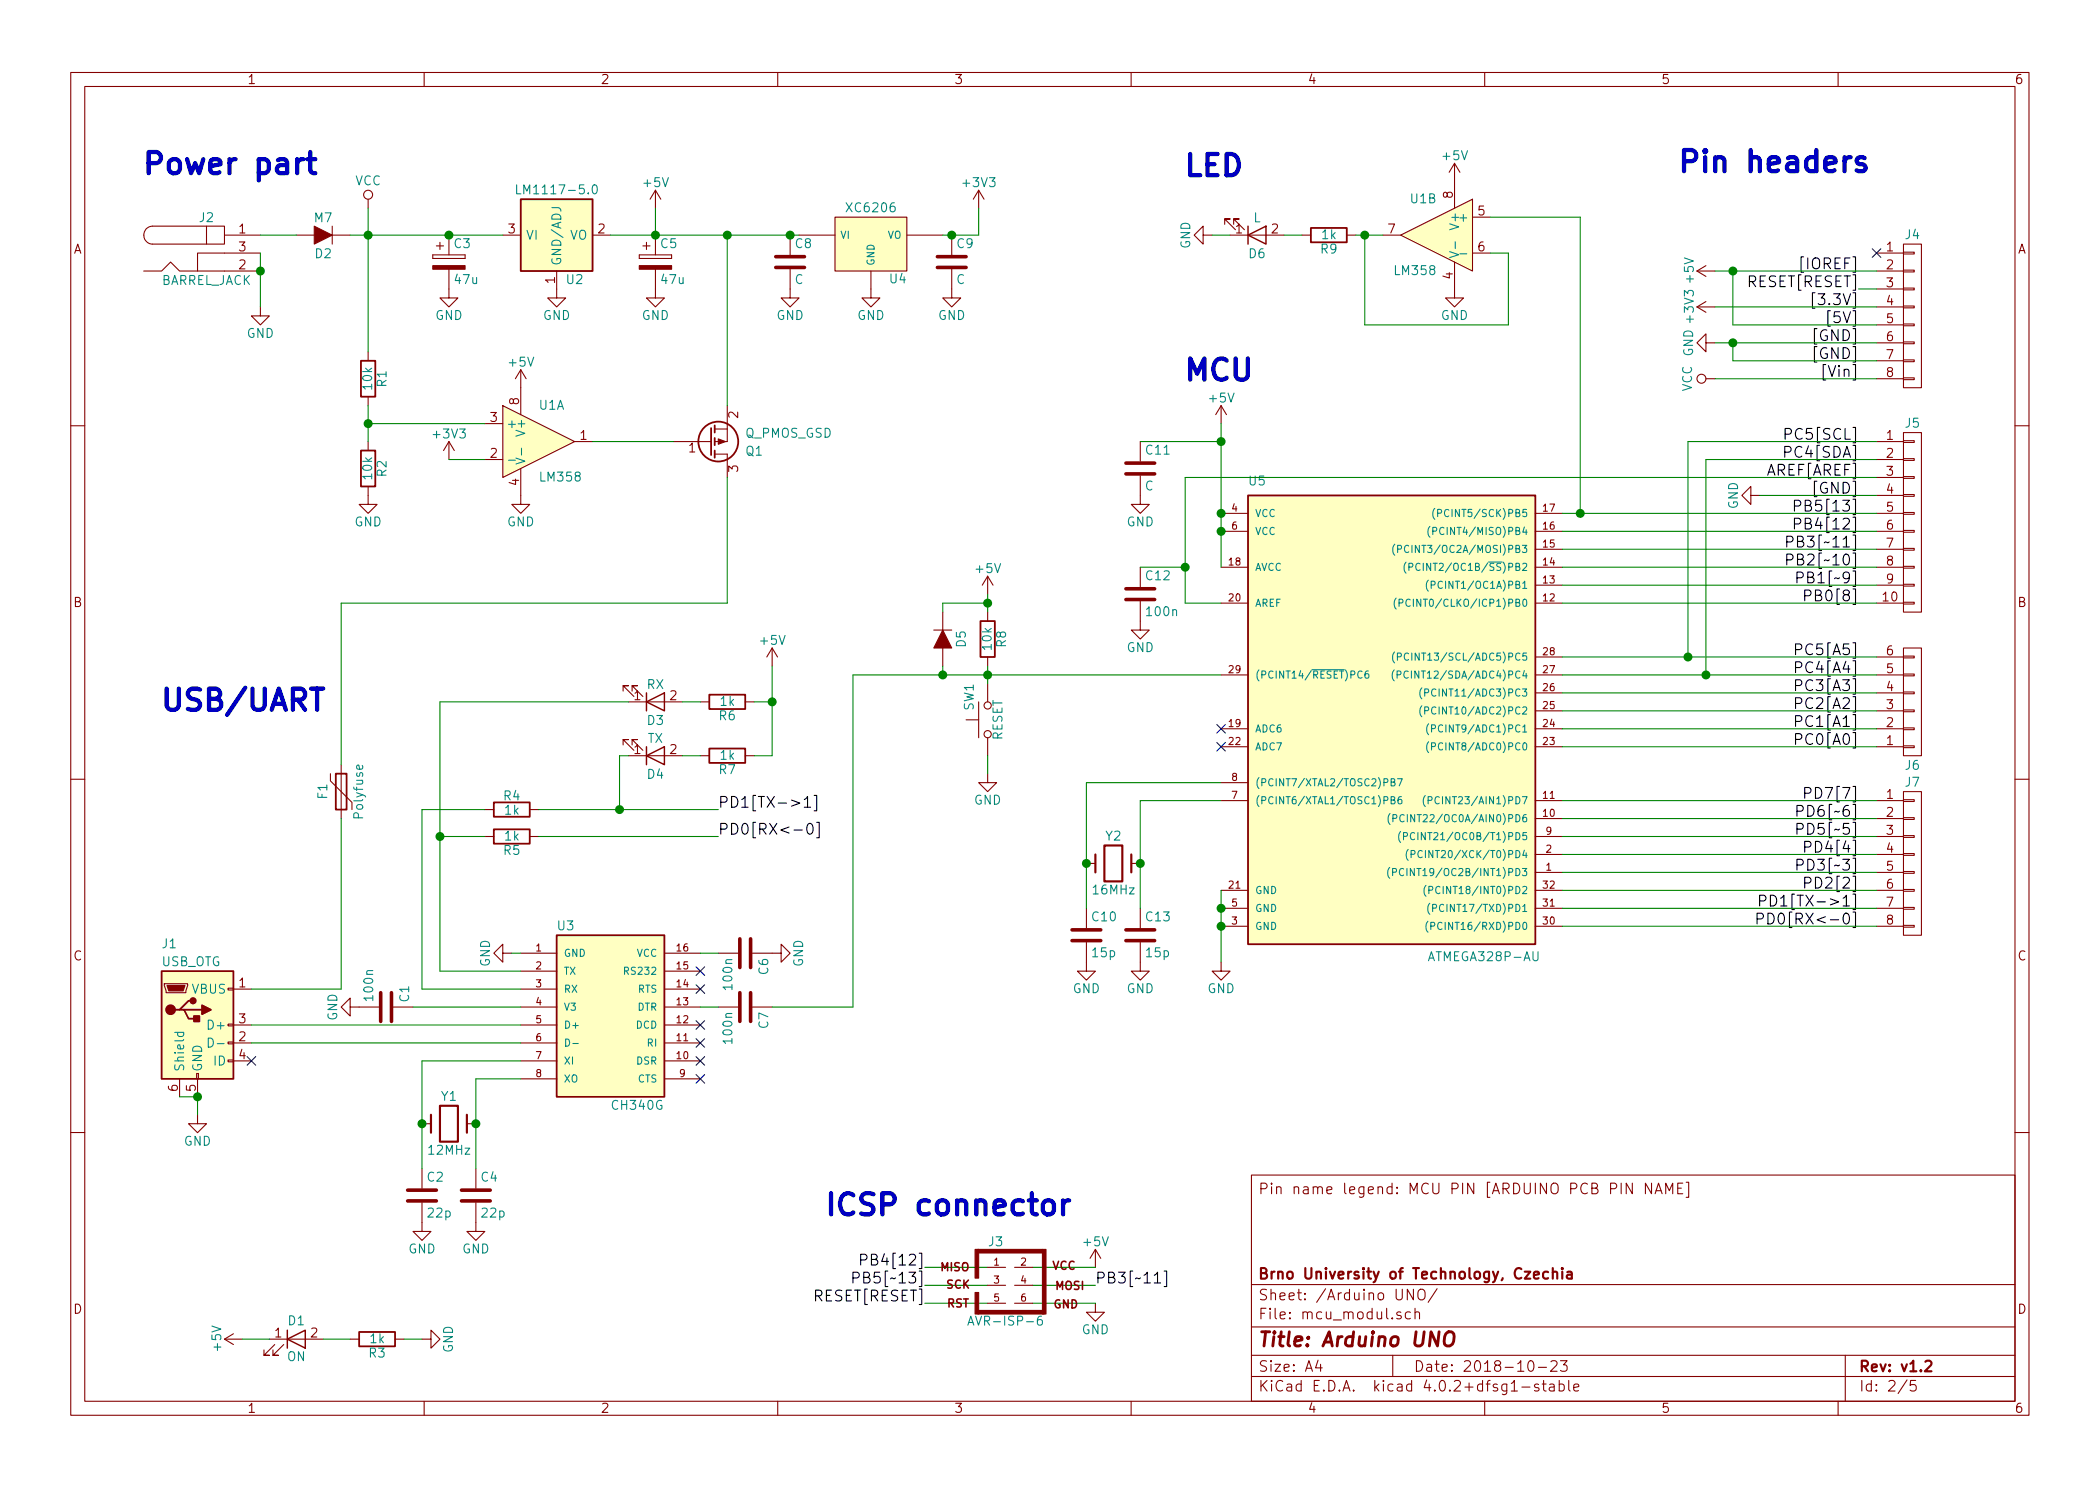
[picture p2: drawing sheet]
EESchema Schematic File Version 2
LIBS:arduino_shield-rescue
LIBS:power
LIBS:device
LIBS:transistors
LIBS:conn
LIBS:linear
LIBS:regul
LIBS:74xx
LIBS:cmos4000
LIBS:adc-dac
LIBS:memory
LIBS:xilinx
LIBS:microcontrollers
LIBS:dsp
LIBS:microchip
LIBS:analog_switches
LIBS:motorola
LIBS:texas
LIBS:intel
LIBS:audio
LIBS:interface
LIBS:digital-audio
LIBS:philips
LIBS:display
LIBS:cypress
LIBS:siliconi
LIBS:opto
LIBS:atmel
LIBS:contrib
LIBS:valves
LIBS:switches
LIBS:arduino_shield-cache
EELAYER 25 0
EELAYER END
$Descr A4 11693 8268
encoding utf-8
Sheet 2 5
Title "Arduino UNO"
Date "2018-10-23"
Rev "v1.2"
Comp "Brno University of Technology, Czechia"
Comment1 ""
Comment2 ""
Comment3 ""
Comment4 "Pin name legend: MCU PIN [ARDUINO PCB PIN NAME]"
$EndDescr
$Comp
L ATMEGA328P-AU-RESCUE-arduino_shield U5
U 1 1
P 7700 3950
AR Path="/5A60A3DC" Ref="U5"  Part="1" 
AR Path="/5A60A3D1/5A60A3DC" Ref="U5"  Part="1" 
F 0 "U5" H 6950 5200 50  0000 L BNN
F 1 "ATMEGA328P-AU" H 7950 2550 50  0000 L BNN
F 2 "TQFP32" H 7700 3950 50  0001 C CIN
F 3 "" H 7700 3950 50  0001 C CNN
	1    7700 3950
	1    0    0    -1  
$EndComp
$Comp
L CH340G U3
U 1 1
P 3400 5650
F 0 "U3" H 3100 6150 50  0000 L CNN
F 1 "CH340G" H 3400 5150 50  0000 L CNN
F 2 "SOP-16" H 3400 5650 50  0001 L CNN
F 3 "" H 3400 5650 60  0001 C CNN
	1    3400 5650
	1    0    0    -1  
$EndComp
$Comp
L USB_OTG-RESCUE-arduino_shield J1
U 1 1
P 1100 5700
AR Path="/5A60B044" Ref="J1"  Part="1" 
AR Path="/5A60A3D1/5A60B044" Ref="J1"  Part="1" 
F 0 "J1" H 900 6150 50  0000 L CNN
F 1 "USB_OTG" H 900 6050 50  0000 L CNN
F 2 "" H 1250 5650 50  0001 C CNN
F 3 "" H 1250 5650 50  0001 C CNN
	1    1100 5700
	1    0    0    -1  
$EndComp
$Comp
L Polyfuse F1
U 1 1
P 1900 4400
F 0 "F1" V 1800 4400 50  0000 C CNN
F 1 "Polyfuse" V 2000 4400 50  0000 C CNN
F 2 "" H 1950 4200 50  0001 L CNN
F 3 "" H 1900 4400 50  0001 C CNN
	1    1900 4400
	1    0    0    -1  
$EndComp
$Comp
L Crystal Y1
U 1 1
P 2500 6250
F 0 "Y1" H 2500 6400 50  0000 C CNN
F 1 "12MHz" H 2500 6100 50  0000 C CNN
F 2 "" H 2500 6250 50  0001 C CNN
F 3 "" H 2500 6250 50  0001 C CNN
	1    2500 6250
	1    0    0    -1  
$EndComp
$Comp
L Crystal Y2
U 1 1
P 6200 4800
F 0 "Y2" H 6200 4950 50  0000 C CNN
F 1 "16MHz" H 6200 4650 50  0000 C CNN
F 2 "" H 6200 4800 50  0001 C CNN
F 3 "" H 6200 4800 50  0001 C CNN
	1    6200 4800
	1    0    0    -1  
$EndComp
$Comp
L C C2
U 1 1
P 2350 6650
F 0 "C2" H 2375 6750 50  0000 L CNN
F 1 "22p" H 2375 6550 50  0000 L CNN
F 2 "" H 2388 6500 50  0001 C CNN
F 3 "" H 2350 6650 50  0001 C CNN
	1    2350 6650
	1    0    0    -1  
$EndComp
$Comp
L C C4
U 1 1
P 2650 6650
F 0 "C4" H 2675 6750 50  0000 L CNN
F 1 "22p" H 2675 6550 50  0000 L CNN
F 2 "" H 2688 6500 50  0001 C CNN
F 3 "" H 2650 6650 50  0001 C CNN
	1    2650 6650
	1    0    0    -1  
$EndComp
$Comp
L C C6
U 1 1
P 4150 5300
F 0 "C6" H 4175 5400 50  0000 L CNN
F 1 "100n" H 4175 5200 50  0000 L CNN
F 2 "" H 4188 5150 50  0001 C CNN
F 3 "" H 4150 5300 50  0001 C CNN
	1    4150 5300
	0    1    1    0   
$EndComp
$Comp
L C C12
U 1 1
P 6350 3300
F 0 "C12" H 6375 3400 50  0000 L CNN
F 1 "100n" H 6375 3200 50  0000 L CNN
F 2 "" H 6388 3150 50  0001 C CNN
F 3 "" H 6350 3300 50  0001 C CNN
	1    6350 3300
	1    0    0    -1  
$EndComp
$Comp
L BARREL_JACK J2
U 1 1
P 1150 1400
F 0 "J2" H 1150 1595 50  0000 C CNN
F 1 "BARREL_JACK" H 1150 1245 50  0000 C CNN
F 2 "" H 1150 1400 50  0001 C CNN
F 3 "" H 1150 1400 50  0001 C CNN
	1    1150 1400
	1    0    0    -1  
$EndComp
$Comp
L D D2
U 1 1
P 1800 1300
F 0 "D2" H 1800 1400 50  0000 C CNN
F 1 "M7" H 1800 1200 50  0000 C CNN
F 2 "" H 1800 1300 50  0001 C CNN
F 3 "" H 1800 1300 50  0001 C CNN
	1    1800 1300
	-1   0    0    1   
$EndComp
$Comp
L R R1
U 1 1
P 2050 2100
F 0 "R1" V 2130 2100 50  0000 C CNN
F 1 "10k" V 2050 2100 50  0000 C CNN
F 2 "" V 1980 2100 50  0001 C CNN
F 3 "" V 2130 2100 50  0001 C CNN
	1    2050 2100
	1    0    0    -1  
$EndComp
$Comp
L R R2
U 1 1
P 2050 2600
F 0 "R2" V 2130 2600 50  0000 C CNN
F 1 "10k" V 2050 2600 50  0000 C CNN
F 2 "" V 1980 2600 50  0001 C CNN
F 3 "" V 2130 2600 50  0001 C CNN
	1    2050 2600
	1    0    0    -1  
$EndComp
$Comp
L CP C3
U 1 1
P 2500 1450
F 0 "C3" H 2525 1550 50  0000 L CNN
F 1 "47u" H 2525 1350 50  0000 L CNN
F 2 "" H 2538 1300 50  0001 C CNN
F 3 "" H 2500 1450 50  0001 C CNN
	1    2500 1450
	1    0    0    -1  
$EndComp
$Comp
L CP C5
U 1 1
P 3650 1450
F 0 "C5" H 3675 1550 50  0000 L CNN
F 1 "47u" H 3675 1350 50  0000 L CNN
F 2 "" H 3688 1300 50  0001 C CNN
F 3 "" H 3650 1450 50  0001 C CNN
	1    3650 1450
	1    0    0    -1  
$EndComp
$Comp
L LM1117-5.0-RESCUE-arduino_shield U2
U 1 1
P 3100 1300
F 0 "U2" H 3200 1050 50  0000 C CNN
F 1 "LM1117-5.0" H 3100 1550 50  0000 C CNN
F 2 "" H 3100 1300 50  0001 C CNN
F 3 "" H 3100 1300 50  0001 C CNN
	1    3100 1300
	1    0    0    -1  
$EndComp
$Comp
L Q_PMOS_GSD Q1
U 1 1
P 3950 2450
F 0 "Q1" H 4150 2500 50  0000 L CNN
F 1 "Q_PMOS_GSD" H 4150 2400 50  0000 L CNN
F 2 "" H 4150 2550 50  0001 C CNN
F 3 "" H 3950 2450 50  0001 C CNN
	1    3950 2450
	1    0    0    1   
$EndComp
$Comp
L LM358 U1
U 1 1
P 3000 2450
F 0 "U1" H 3000 2650 50  0000 L CNN
F 1 "LM358" H 3000 2250 50  0000 L CNN
F 2 "" H 3000 2450 50  0001 C CNN
F 3 "" H 3000 2450 50  0001 C CNN
	1    3000 2450
	1    0    0    -1  
$EndComp
$Comp
L LM358 U1
U 2 1
P 8000 1300
F 0 "U1" H 8000 1500 50  0000 L CNN
F 1 "LM358" H 8000 1100 50  0000 L CNN
F 2 "" H 8000 1300 50  0001 C CNN
F 3 "" H 8000 1300 50  0001 C CNN
	2    8000 1300
	-1   0    0    -1  
$EndComp
$Comp
L +5V #PWR13
U 1 1
P 2900 2150
F 0 "#PWR13" H 2900 2000 50  0001 C CNN
F 1 "+5V" H 2900 2290 50  0000 C CNN
F 2 "" H 2900 2150 50  0001 C CNN
F 3 "" H 2900 2150 50  0001 C CNN
	1    2900 2150
	1    0    0    -1  
$EndComp
$Comp
L GND #PWR3
U 1 1
P 1450 1700
F 0 "#PWR3" H 1450 1450 50  0001 C CNN
F 1 "GND" H 1450 1550 50  0000 C CNN
F 2 "" H 1450 1700 50  0001 C CNN
F 3 "" H 1450 1700 50  0001 C CNN
	1    1450 1700
	1    0    0    -1  
$EndComp
$Comp
L GND #PWR15
U 1 1
P 3100 1600
F 0 "#PWR15" H 3100 1350 50  0001 C CNN
F 1 "GND" H 3100 1450 50  0000 C CNN
F 2 "" H 3100 1600 50  0001 C CNN
F 3 "" H 3100 1600 50  0001 C CNN
	1    3100 1600
	1    0    0    -1  
$EndComp
$Comp
L GND #PWR9
U 1 1
P 2500 1600
F 0 "#PWR9" H 2500 1350 50  0001 C CNN
F 1 "GND" H 2500 1450 50  0000 C CNN
F 2 "" H 2500 1600 50  0001 C CNN
F 3 "" H 2500 1600 50  0001 C CNN
	1    2500 1600
	1    0    0    -1  
$EndComp
$Comp
L GND #PWR17
U 1 1
P 3650 1600
F 0 "#PWR17" H 3650 1350 50  0001 C CNN
F 1 "GND" H 3650 1450 50  0000 C CNN
F 2 "" H 3650 1600 50  0001 C CNN
F 3 "" H 3650 1600 50  0001 C CNN
	1    3650 1600
	1    0    0    -1  
$EndComp
$Comp
L GND #PWR14
U 1 1
P 2900 2750
F 0 "#PWR14" H 2900 2500 50  0001 C CNN
F 1 "GND" H 2900 2600 50  0000 C CNN
F 2 "" H 2900 2750 50  0001 C CNN
F 3 "" H 2900 2750 50  0001 C CNN
	1    2900 2750
	1    0    0    -1  
$EndComp
$Comp
L GND #PWR6
U 1 1
P 2050 2750
F 0 "#PWR6" H 2050 2500 50  0001 C CNN
F 1 "GND" H 2050 2600 50  0000 C CNN
F 2 "" H 2050 2750 50  0001 C CNN
F 3 "" H 2050 2750 50  0001 C CNN
	1    2050 2750
	1    0    0    -1  
$EndComp
$Comp
L XC6206 U4
U 1 1
P 4850 1350
F 0 "U4" H 5000 1154 50  0000 C CNN
F 1 "XC6206" H 4850 1550 50  0000 C CNN
F 2 "" H 4850 1350 50  0001 C CNN
F 3 "" H 4850 1350 50  0001 C CNN
	1    4850 1350
	1    0    0    -1  
$EndComp
$Comp
L GND #PWR21
U 1 1
P 4850 1600
F 0 "#PWR21" H 4850 1350 50  0001 C CNN
F 1 "GND" H 4850 1450 50  0000 C CNN
F 2 "" H 4850 1600 50  0001 C CNN
F 3 "" H 4850 1600 50  0001 C CNN
	1    4850 1600
	1    0    0    -1  
$EndComp
$Comp
L +3V3 #PWR23
U 1 1
P 5450 1150
F 0 "#PWR23" H 5450 1000 50  0001 C CNN
F 1 "+3V3" H 5450 1290 50  0000 C CNN
F 2 "" H 5450 1150 50  0001 C CNN
F 3 "" H 5450 1150 50  0001 C CNN
	1    5450 1150
	1    0    0    -1  
$EndComp
$Comp
L C C8
U 1 1
P 4400 1450
F 0 "C8" H 4425 1550 50  0000 L CNN
F 1 "C" H 4425 1350 50  0000 L CNN
F 2 "" H 4438 1300 50  0001 C CNN
F 3 "" H 4400 1450 50  0001 C CNN
	1    4400 1450
	1    0    0    -1  
$EndComp
$Comp
L C C9
U 1 1
P 5300 1450
F 0 "C9" H 5325 1550 50  0000 L CNN
F 1 "C" H 5325 1350 50  0000 L CNN
F 2 "" H 5338 1300 50  0001 C CNN
F 3 "" H 5300 1450 50  0001 C CNN
	1    5300 1450
	1    0    0    -1  
$EndComp
$Comp
L GND #PWR20
U 1 1
P 4400 1600
F 0 "#PWR20" H 4400 1350 50  0001 C CNN
F 1 "GND" H 4400 1450 50  0000 C CNN
F 2 "" H 4400 1600 50  0001 C CNN
F 3 "" H 4400 1600 50  0001 C CNN
	1    4400 1600
	1    0    0    -1  
$EndComp
$Comp
L GND #PWR22
U 1 1
P 5300 1600
F 0 "#PWR22" H 5300 1350 50  0001 C CNN
F 1 "GND" H 5300 1450 50  0000 C CNN
F 2 "" H 5300 1600 50  0001 C CNN
F 3 "" H 5300 1600 50  0001 C CNN
	1    5300 1600
	1    0    0    -1  
$EndComp
$Comp
L +3V3 #PWR10
U 1 1
P 2500 2550
F 0 "#PWR10" H 2500 2400 50  0001 C CNN
F 1 "+3V3" H 2500 2690 50  0000 C CNN
F 2 "" H 2500 2550 50  0001 C CNN
F 3 "" H 2500 2550 50  0001 C CNN
	1    2500 2550
	1    0    0    -1  
$EndComp
$Comp
L GND #PWR1
U 1 1
P 1100 6200
F 0 "#PWR1" H 1100 5950 50  0001 C CNN
F 1 "GND" H 1100 6050 50  0000 C CNN
F 2 "" H 1100 6200 50  0001 C CNN
F 3 "" H 1100 6200 50  0001 C CNN
	1    1100 6200
	1    0    0    -1  
$EndComp
$Comp
L GND #PWR7
U 1 1
P 2350 6800
F 0 "#PWR7" H 2350 6550 50  0001 C CNN
F 1 "GND" H 2350 6650 50  0000 C CNN
F 2 "" H 2350 6800 50  0001 C CNN
F 3 "" H 2350 6800 50  0001 C CNN
	1    2350 6800
	1    0    0    -1  
$EndComp
$Comp
L GND #PWR11
U 1 1
P 2650 6800
F 0 "#PWR11" H 2650 6550 50  0001 C CNN
F 1 "GND" H 2650 6650 50  0000 C CNN
F 2 "" H 2650 6800 50  0001 C CNN
F 3 "" H 2650 6800 50  0001 C CNN
	1    2650 6800
	1    0    0    -1  
$EndComp
$Comp
L C C1
U 1 1
P 2150 5600
F 0 "C1" H 2175 5700 50  0000 L CNN
F 1 "100n" H 2175 5500 50  0000 L CNN
F 2 "" H 2188 5450 50  0001 C CNN
F 3 "" H 2150 5600 50  0001 C CNN
	1    2150 5600
	0    1    -1   0   
$EndComp
$Comp
L GND #PWR4
U 1 1
P 2000 5600
F 0 "#PWR4" H 2000 5350 50  0001 C CNN
F 1 "GND" H 2000 5450 50  0000 C CNN
F 2 "" H 2000 5600 50  0001 C CNN
F 3 "" H 2000 5600 50  0001 C CNN
	1    2000 5600
	0    1    1    0   
$EndComp
$Comp
L GND #PWR12
U 1 1
P 2850 5300
F 0 "#PWR12" H 2850 5050 50  0001 C CNN
F 1 "GND" H 2850 5150 50  0000 C CNN
F 2 "" H 2850 5300 50  0001 C CNN
F 3 "" H 2850 5300 50  0001 C CNN
	1    2850 5300
	0    1    1    0   
$EndComp
$Comp
L GND #PWR19
U 1 1
P 4300 5300
F 0 "#PWR19" H 4300 5050 50  0001 C CNN
F 1 "GND" H 4300 5150 50  0000 C CNN
F 2 "" H 4300 5300 50  0001 C CNN
F 3 "" H 4300 5300 50  0001 C CNN
	1    4300 5300
	0    -1   -1   0   
$EndComp
NoConn ~ 3900 5400
NoConn ~ 3900 5500
NoConn ~ 3900 5700
NoConn ~ 3900 5800
NoConn ~ 3900 5900
NoConn ~ 3900 6000
Text Label 5150 7250 2    60   ~ 0
RESET[RESET]
Text Label 5150 7150 2    60   ~ 0
PB5[~~13]
Text Label 5150 7050 2    60   ~ 0
PB4[12]
$Comp
L +5V #PWR27
U 1 1
P 6100 7050
F 0 "#PWR27" H 6100 6900 50  0001 C CNN
F 1 "+5V" H 6100 7190 50  0000 C CNN
F 2 "" H 6100 7050 50  0001 C CNN
F 3 "" H 6100 7050 50  0001 C CNN
	1    6100 7050
	1    0    0    -1  
$EndComp
$Comp
L GND #PWR28
U 1 1
P 6100 7250
F 0 "#PWR28" H 6100 7000 50  0001 C CNN
F 1 "GND" H 6100 7100 50  0000 C CNN
F 2 "" H 6100 7250 50  0001 C CNN
F 3 "" H 6100 7250 50  0001 C CNN
	1    6100 7250
	1    0    0    -1  
$EndComp
Text Label 6100 7150 0    60   ~ 0
PB3[~~11]
Text Notes 4600 6950 0    118  ~ 24
ICSP connector\n\n
$Comp
L CONN_01X10 J5
U 1 1
P 10650 2900
F 0 "J5" H 10650 3450 50  0000 C CNN
F 1 "DIGITAL (~~PWM)" V 10750 2900 50  0001 C CNN
F 2 "" H 10650 2900 50  0001 C CNN
F 3 "" H 10650 2900 50  0001 C CNN
	1    10650 2900
	1    0    0    -1  
$EndComp
$Comp
L CONN_01X06 J6
U 1 1
P 10650 3900
F 0 "J6" H 10650 4250 50  0000 C CNN
F 1 "ANALOG IN" V 10750 3900 50  0001 C CNN
F 2 "" H 10650 3900 50  0001 C CNN
F 3 "" H 10650 3900 50  0001 C CNN
	1    10650 3900
	1    0    0    1   
$EndComp
$Comp
L CONN_01X08 J4
U 1 1
P 10650 1750
F 0 "J4" H 10650 2200 50  0000 C CNN
F 1 "POWER" V 10750 1750 50  0001 C CNN
F 2 "" H 10650 1750 50  0001 C CNN
F 3 "" H 10650 1750 50  0001 C CNN
	1    10650 1750
	1    0    0    -1  
$EndComp
$Comp
L CONN_01X08 J7
U 1 1
P 10650 4800
F 0 "J7" H 10650 5250 50  0000 C CNN
F 1 "DIGITAL (~~PWM)" V 10750 4800 50  0001 C CNN
F 2 "" H 10650 4800 50  0001 C CNN
F 3 "" H 10650 4800 50  0001 C CNN
	1    10650 4800
	1    0    0    -1  
$EndComp
$Comp
L C C13
U 1 1
P 6350 5200
F 0 "C13" H 6375 5300 50  0000 L CNN
F 1 "15p" H 6375 5100 50  0000 L CNN
F 2 "" H 6388 5050 50  0001 C CNN
F 3 "" H 6350 5200 50  0001 C CNN
	1    6350 5200
	1    0    0    -1  
$EndComp
$Comp
L C C10
U 1 1
P 6050 5200
F 0 "C10" H 6075 5300 50  0000 L CNN
F 1 "15p" H 6075 5100 50  0000 L CNN
F 2 "" H 6088 5050 50  0001 C CNN
F 3 "" H 6050 5200 50  0001 C CNN
	1    6050 5200
	1    0    0    -1  
$EndComp
$Comp
L GND #PWR31
U 1 1
P 6350 5350
F 0 "#PWR31" H 6350 5100 50  0001 C CNN
F 1 "GND" H 6350 5200 50  0000 C CNN
F 2 "" H 6350 5350 50  0001 C CNN
F 3 "" H 6350 5350 50  0001 C CNN
	1    6350 5350
	1    0    0    -1  
$EndComp
$Comp
L GND #PWR26
U 1 1
P 6050 5350
F 0 "#PWR26" H 6050 5100 50  0001 C CNN
F 1 "GND" H 6050 5200 50  0000 C CNN
F 2 "" H 6050 5350 50  0001 C CNN
F 3 "" H 6050 5350 50  0001 C CNN
	1    6050 5350
	1    0    0    -1  
$EndComp
$Comp
L GND #PWR34
U 1 1
P 6800 5350
F 0 "#PWR34" H 6800 5100 50  0001 C CNN
F 1 "GND" H 6800 5200 50  0000 C CNN
F 2 "" H 6800 5350 50  0001 C CNN
F 3 "" H 6800 5350 50  0001 C CNN
	1    6800 5350
	1    0    0    -1  
$EndComp
$Comp
L +5V #PWR16
U 1 1
P 3650 1150
F 0 "#PWR16" H 3650 1000 50  0001 C CNN
F 1 "+5V" H 3650 1290 50  0000 C CNN
F 2 "" H 3650 1150 50  0001 C CNN
F 3 "" H 3650 1150 50  0001 C CNN
	1    3650 1150
	1    0    0    -1  
$EndComp
$Comp
L +5V #PWR33
U 1 1
P 6800 2350
F 0 "#PWR33" H 6800 2200 50  0001 C CNN
F 1 "+5V" H 6800 2490 50  0000 C CNN
F 2 "" H 6800 2350 50  0001 C CNN
F 3 "" H 6800 2350 50  0001 C CNN
	1    6800 2350
	1    0    0    -1  
$EndComp
$Comp
L GND #PWR30
U 1 1
P 6350 3450
F 0 "#PWR30" H 6350 3200 50  0001 C CNN
F 1 "GND" H 6350 3300 50  0000 C CNN
F 2 "" H 6350 3450 50  0001 C CNN
F 3 "" H 6350 3450 50  0001 C CNN
	1    6350 3450
	1    0    0    -1  
$EndComp
$Comp
L GND #PWR29
U 1 1
P 6350 2750
F 0 "#PWR29" H 6350 2500 50  0001 C CNN
F 1 "GND" H 6350 2600 50  0000 C CNN
F 2 "" H 6350 2750 50  0001 C CNN
F 3 "" H 6350 2750 50  0001 C CNN
	1    6350 2750
	1    0    0    -1  
$EndComp
$Comp
L C C11
U 1 1
P 6350 2600
F 0 "C11" H 6375 2700 50  0000 L CNN
F 1 "C" H 6375 2500 50  0000 L CNN
F 2 "" H 6388 2450 50  0001 C CNN
F 3 "" H 6350 2600 50  0001 C CNN
	1    6350 2600
	1    0    0    -1  
$EndComp
NoConn ~ 6800 4050
NoConn ~ 6800 4150
$Comp
L LED-RESCUE-arduino_shield D1
U 1 1
P 1650 7450
AR Path="/5A60F3F5" Ref="D1"  Part="1" 
AR Path="/5A60A3D1/5A60F3F5" Ref="D1"  Part="1" 
F 0 "D1" H 1650 7550 50  0000 C CNN
F 1 "ON" H 1650 7350 50  0000 C CNN
F 2 "" H 1650 7450 50  0001 C CNN
F 3 "" H 1650 7450 50  0001 C CNN
	1    1650 7450
	1    0    0    -1  
$EndComp
$Comp
L R R3
U 1 1
P 2100 7450
F 0 "R3" V 2180 7450 50  0000 C CNN
F 1 "1k" V 2100 7450 50  0000 C CNN
F 2 "" V 2030 7450 50  0001 C CNN
F 3 "" V 2180 7450 50  0001 C CNN
	1    2100 7450
	0    1    1    0   
$EndComp
$Comp
L GND #PWR8
U 1 1
P 2350 7450
F 0 "#PWR8" H 2350 7200 50  0001 C CNN
F 1 "GND" H 2350 7300 50  0000 C CNN
F 2 "" H 2350 7450 50  0001 C CNN
F 3 "" H 2350 7450 50  0001 C CNN
	1    2350 7450
	0    -1   -1   0   
$EndComp
$Comp
L +5V #PWR2
U 1 1
P 1350 7450
F 0 "#PWR2" H 1350 7300 50  0001 C CNN
F 1 "+5V" H 1350 7590 50  0000 C CNN
F 2 "" H 1350 7450 50  0001 C CNN
F 3 "" H 1350 7450 50  0001 C CNN
	1    1350 7450
	0    -1   -1   0   
$EndComp
$Comp
L R R4
U 1 1
P 2850 4500
F 0 "R4" V 2930 4500 50  0000 C CNN
F 1 "1k" V 2850 4500 50  0000 C CNN
F 2 "" V 2780 4500 50  0001 C CNN
F 3 "" V 2930 4500 50  0001 C CNN
	1    2850 4500
	0    1    -1   0   
$EndComp
$Comp
L R R5
U 1 1
P 2850 4650
F 0 "R5" V 2930 4650 50  0000 C CNN
F 1 "1k" V 2850 4650 50  0000 C CNN
F 2 "" V 2780 4650 50  0001 C CNN
F 3 "" V 2930 4650 50  0001 C CNN
	1    2850 4650
	0    1    1    0   
$EndComp
$Comp
L R R6
U 1 1
P 4050 3900
F 0 "R6" V 4130 3900 50  0000 C CNN
F 1 "1k" V 4050 3900 50  0000 C CNN
F 2 "" V 3980 3900 50  0001 C CNN
F 3 "" V 4130 3900 50  0001 C CNN
	1    4050 3900
	0    1    1    0   
$EndComp
$Comp
L R R7
U 1 1
P 4050 4200
F 0 "R7" V 4130 4200 50  0000 C CNN
F 1 "1k" V 4050 4200 50  0000 C CNN
F 2 "" V 3980 4200 50  0001 C CNN
F 3 "" V 4130 4200 50  0001 C CNN
	1    4050 4200
	0    1    1    0   
$EndComp
$Comp
L LED-RESCUE-arduino_shield D3
U 1 1
P 3650 3900
AR Path="/5A611A77" Ref="D3"  Part="1" 
AR Path="/5A60A3D1/5A611A77" Ref="D3"  Part="1" 
F 0 "D3" H 3650 4000 50  0000 C CNN
F 1 "RX" H 3650 3800 50  0000 C CNN
F 2 "" H 3650 3900 50  0001 C CNN
F 3 "" H 3650 3900 50  0001 C CNN
	1    3650 3900
	1    0    0    1   
$EndComp
$Comp
L LED-RESCUE-arduino_shield D4
U 1 1
P 3650 4200
AR Path="/5A611F7B" Ref="D4"  Part="1" 
AR Path="/5A60A3D1/5A611F7B" Ref="D4"  Part="1" 
F 0 "D4" H 3650 4300 50  0000 C CNN
F 1 "TX" H 3650 4100 50  0000 C CNN
F 2 "" H 3650 4200 50  0001 C CNN
F 3 "" H 3650 4200 50  0001 C CNN
	1    3650 4200
	1    0    0    1   
$EndComp
$Comp
L +5V #PWR18
U 1 1
P 4300 3700
F 0 "#PWR18" H 4300 3550 50  0001 C CNN
F 1 "+5V" H 4300 3840 50  0000 C CNN
F 2 "" H 4300 3700 50  0001 C CNN
F 3 "" H 4300 3700 50  0001 C CNN
	1    4300 3700
	1    0    0    -1  
$EndComp
$Comp
L VCC #PWR5
U 1 1
P 2050 1150
F 0 "#PWR5" H 2050 1000 50  0001 C CNN
F 1 "VCC" H 2050 1300 50  0000 C CNN
F 2 "" H 2050 1150 50  0001 C CNN
F 3 "" H 2050 1150 50  0001 C CNN
	1    2050 1150
	1    0    0    -1  
$EndComp
Text Label 10350 4150 2    60   ~ 0
PC0[A0]
Text Label 10350 4050 2    60   ~ 0
PC1[A1]
Text Label 10350 3950 2    60   ~ 0
PC2[A2]
Text Label 10350 3850 2    60   ~ 0
PC3[A3]
Text Label 10350 3750 2    60   ~ 0
PC4[A4]
Text Label 10350 3650 2    60   ~ 0
PC5[A5]
Text Label 10350 2450 2    60   ~ 0
PC5[SCL]
Text Label 10350 2550 2    60   ~ 0
PC4[SDA]
Text Label 10350 2650 2    60   ~ 0
AREF[AREF]
$Comp
L GND #PWR41
U 1 1
P 9800 2750
F 0 "#PWR41" H 9800 2500 50  0001 C CNN
F 1 "GND" H 9800 2600 50  0000 C CNN
F 2 "" H 9800 2750 50  0001 C CNN
F 3 "" H 9800 2750 50  0001 C CNN
	1    9800 2750
	0    1    1    0   
$EndComp
Text Label 10350 4450 2    60   ~ 0
PD7[7]
Text Label 10350 4550 2    60   ~ 0
PD6[~~6]
Text Label 10350 4650 2    60   ~ 0
PD5[~~5]
Text Label 10350 4750 2    60   ~ 0
PD4[4]
Text Label 10350 4850 2    60   ~ 0
PD3[~~3]
Text Label 10350 4950 2    60   ~ 0
PD2[2]
Text Label 10350 5050 2    60   ~ 0
PD1[TX->1]
Text Label 10350 5150 2    60   ~ 0
PD0[RX<-0]
Text Label 4000 4500 0    60   ~ 0
PD1[TX->1]
Text Label 4000 4650 0    60   ~ 0
PD0[RX<-0]
NoConn ~ 10450 1400
$Comp
L +5V #PWR37
U 1 1
P 9550 1500
F 0 "#PWR37" H 9550 1350 50  0001 C CNN
F 1 "+5V" H 9550 1640 50  0000 C CNN
F 2 "" H 9550 1500 50  0001 C CNN
F 3 "" H 9550 1500 50  0001 C CNN
	1    9550 1500
	0    -1   -1   0   
$EndComp
$Comp
L SW_Push SW1
U 1 1
P 5500 4000
F 0 "SW1" H 5550 4100 50  0000 L CNN
F 1 "RESET" H 5500 3940 50  0000 C CNN
F 2 "" H 5500 4200 50  0001 C CNN
F 3 "" H 5500 4200 50  0001 C CNN
	1    5500 4000
	0    -1   -1   0   
$EndComp
$Comp
L GND #PWR25
U 1 1
P 5500 4300
F 0 "#PWR25" H 5500 4050 50  0001 C CNN
F 1 "GND" H 5500 4150 50  0000 C CNN
F 2 "" H 5500 4300 50  0001 C CNN
F 3 "" H 5500 4300 50  0001 C CNN
	1    5500 4300
	1    0    0    -1  
$EndComp
$Comp
L R R8
U 1 1
P 5500 3550
F 0 "R8" V 5580 3550 50  0000 C CNN
F 1 "10k" V 5500 3550 50  0000 C CNN
F 2 "" V 5430 3550 50  0001 C CNN
F 3 "" V 5580 3550 50  0001 C CNN
	1    5500 3550
	1    0    0    -1  
$EndComp
$Comp
L +5V #PWR24
U 1 1
P 5500 3300
F 0 "#PWR24" H 5500 3150 50  0001 C CNN
F 1 "+5V" H 5500 3440 50  0000 C CNN
F 2 "" H 5500 3300 50  0001 C CNN
F 3 "" H 5500 3300 50  0001 C CNN
	1    5500 3300
	1    0    0    -1  
$EndComp
$Comp
L D D5
U 1 1
P 5250 3550
F 0 "D5" H 5250 3650 50  0000 C CNN
F 1 "1N4148?" H 5250 3450 50  0001 C CNN
F 2 "" H 5250 3550 50  0001 C CNN
F 3 "" H 5250 3550 50  0001 C CNN
	1    5250 3550
	0    1    1    0   
$EndComp
Text Label 10350 1600 2    60   ~ 0
RESET[RESET]
$Comp
L +3V3 #PWR38
U 1 1
P 9550 1700
F 0 "#PWR38" H 9550 1550 50  0001 C CNN
F 1 "+3V3" H 9550 1840 50  0000 C CNN
F 2 "" H 9550 1700 50  0001 C CNN
F 3 "" H 9550 1700 50  0001 C CNN
	1    9550 1700
	0    -1   -1   0   
$EndComp
$Comp
L GND #PWR39
U 1 1
P 9550 1900
F 0 "#PWR39" H 9550 1650 50  0001 C CNN
F 1 "GND" H 9550 1750 50  0000 C CNN
F 2 "" H 9550 1900 50  0001 C CNN
F 3 "" H 9550 1900 50  0001 C CNN
	1    9550 1900
	0    1    1    0   
$EndComp
$Comp
L VCC #PWR40
U 1 1
P 9550 2100
F 0 "#PWR40" H 9550 1950 50  0001 C CNN
F 1 "VCC" H 9550 2250 50  0000 C CNN
F 2 "" H 9550 2100 50  0001 C CNN
F 3 "" H 9550 2100 50  0001 C CNN
	1    9550 2100
	0    -1   -1   0   
$EndComp
Text Label 10350 1700 2    60   ~ 0
[3.3V]
Text Label 10350 1900 2    60   ~ 0
[GND]
Text Label 10350 2100 2    60   ~ 0
[Vin]
Text Label 10350 1500 2    60   ~ 0
[IOREF]
Text Label 10350 1800 2    60   ~ 0
[5V]
Text Label 10350 2000 2    60   ~ 0
[GND]
Text Label 10350 3350 2    60   ~ 0
PB0[8]
Text Label 10350 3250 2    60   ~ 0
PB1[~~9]
Text Label 10350 3150 2    60   ~ 0
PB2[~~10]
Text Label 10350 3050 2    60   ~ 0
PB3[~~11]
Text Label 10350 2950 2    60   ~ 0
PB4[12]
Text Label 10350 2850 2    60   ~ 0
PB5[13]
Text Label 10350 2750 2    60   ~ 0
[GND]
$Comp
L C C7
U 1 1
P 4150 5600
F 0 "C7" H 4175 5700 50  0000 L CNN
F 1 "100n" H 4175 5500 50  0000 L CNN
F 2 "" H 4188 5450 50  0001 C CNN
F 3 "" H 4150 5600 50  0001 C CNN
	1    4150 5600
	0    1    1    0   
$EndComp
$Comp
L GND #PWR36
U 1 1
P 8100 1600
F 0 "#PWR36" H 8100 1350 50  0001 C CNN
F 1 "GND" H 8100 1450 50  0000 C CNN
F 2 "" H 8100 1600 50  0001 C CNN
F 3 "" H 8100 1600 50  0001 C CNN
	1    8100 1600
	1    0    0    -1  
$EndComp
$Comp
L +5V #PWR35
U 1 1
P 8100 1000
F 0 "#PWR35" H 8100 850 50  0001 C CNN
F 1 "+5V" H 8100 1140 50  0000 C CNN
F 2 "" H 8100 1000 50  0001 C CNN
F 3 "" H 8100 1000 50  0001 C CNN
	1    8100 1000
	1    0    0    -1  
$EndComp
$Comp
L R R9
U 1 1
P 7400 1300
F 0 "R9" V 7480 1300 50  0000 C CNN
F 1 "1k" V 7400 1300 50  0000 C CNN
F 2 "" V 7330 1300 50  0001 C CNN
F 3 "" V 7480 1300 50  0001 C CNN
	1    7400 1300
	0    1    1    0   
$EndComp
$Comp
L LED-RESCUE-arduino_shield D6
U 1 1
P 7000 1300
AR Path="/5A655800" Ref="D6"  Part="1" 
AR Path="/5A60A3D1/5A655800" Ref="D6"  Part="1" 
F 0 "D6" H 7000 1400 50  0000 C CNN
F 1 "L" H 7000 1200 50  0000 C CNN
F 2 "" H 7000 1300 50  0001 C CNN
F 3 "" H 7000 1300 50  0001 C CNN
	1    7000 1300
	1    0    0    1   
$EndComp
$Comp
L GND #PWR32
U 1 1
P 6750 1300
F 0 "#PWR32" H 6750 1050 50  0001 C CNN
F 1 "GND" H 6750 1150 50  0000 C CNN
F 2 "" H 6750 1300 50  0001 C CNN
F 3 "" H 6750 1300 50  0001 C CNN
	1    6750 1300
	0    1    1    0   
$EndComp
Text Notes 6600 1350 0    118  ~ 24
LED\n\n\n
Text Notes 6600 2300 0    118  ~ 24
MCU\n\n
Text Notes 800  1150 0    118  ~ 24
Power part\n\n
Text Notes 900  3950 0    118  ~ 24
USB/UART\n
Text Notes 9350 950  0    118  ~ 24
Pin headers\n
Connection ~ 2450 4650
Wire Wire Line
	2900 5700 1400 5700
Wire Wire Line
	1400 5800 2900 5800
Wire Wire Line
	4750 5600 4750 3750
Wire Wire Line
	6600 3150 6350 3150
Connection ~ 6600 3150
Connection ~ 7600 1300
Connection ~ 8800 2850
Wire Wire Line
	8800 1200 8800 2850
Wire Wire Line
	8300 1200 8800 1200
Wire Wire Line
	6850 1300 6750 1300
Wire Wire Line
	7150 1300 7250 1300
Wire Wire Line
	7550 1300 7700 1300
Wire Wire Line
	7600 1800 7600 1300
Wire Wire Line
	8400 1800 7600 1800
Wire Wire Line
	8400 1400 8400 1800
Wire Wire Line
	8300 1400 8400 1400
Connection ~ 5250 3750
Wire Wire Line
	4300 5600 4750 5600
Wire Wire Line
	3900 5600 4000 5600
Wire Wire Line
	10450 2100 9550 2100
Connection ~ 9650 1900
Wire Wire Line
	9650 2000 10450 2000
Wire Wire Line
	9650 1900 9650 2000
Wire Wire Line
	9550 1900 10450 1900
Connection ~ 9650 1500
Wire Wire Line
	9650 1800 9650 1500
Wire Wire Line
	10450 1800 9650 1800
Wire Wire Line
	10450 1700 9550 1700
Wire Wire Line
	10450 1600 10350 1600
Connection ~ 5500 3750
Wire Wire Line
	5250 3750 5250 3700
Wire Wire Line
	4750 3750 6800 3750
Connection ~ 5500 3350
Wire Wire Line
	5250 3350 5250 3400
Wire Wire Line
	5500 3350 5250 3350
Wire Wire Line
	5500 3300 5500 3400
Wire Wire Line
	5500 3700 5500 3800
Wire Wire Line
	5500 4200 5500 4300
Wire Wire Line
	9550 1500 10450 1500
Wire Wire Line
	2900 6000 2650 6000
Connection ~ 2350 6250
Wire Wire Line
	2350 6250 2350 6250
Connection ~ 2650 6250
Wire Wire Line
	2650 6250 2650 6250
Wire Wire Line
	2350 5900 2350 6500
Wire Wire Line
	6600 2650 6600 3350
Wire Wire Line
	6600 3350 6800 3350
Wire Wire Line
	6800 4350 6050 4350
Wire Wire Line
	6800 4450 6350 4450
Wire Wire Line
	3000 4650 4000 4650
Wire Wire Line
	8700 3350 10450 3350
Wire Wire Line
	10450 3250 8700 3250
Wire Wire Line
	8700 3150 10450 3150
Wire Wire Line
	10450 3050 8700 3050
Wire Wire Line
	8700 2950 10450 2950
Wire Wire Line
	8700 2850 10450 2850
Connection ~ 9500 3750
Wire Wire Line
	9500 2550 9500 3750
Connection ~ 9400 3650
Wire Wire Line
	9400 2450 9400 3650
Wire Wire Line
	10450 5150 8700 5150
Wire Wire Line
	8700 5050 10450 5050
Wire Wire Line
	10450 4950 8700 4950
Wire Wire Line
	10450 4850 8700 4850
Wire Wire Line
	8700 4750 10450 4750
Wire Wire Line
	10450 4650 8700 4650
Wire Wire Line
	10450 4550 8700 4550
Wire Wire Line
	10450 4450 8700 4450
Wire Wire Line
	10450 2750 9800 2750
Wire Wire Line
	6600 2650 10450 2650
Wire Wire Line
	9500 2550 10450 2550
Wire Wire Line
	9400 2450 10450 2450
Connection ~ 6800 2450
Wire Wire Line
	8700 4150 10450 4150
Wire Wire Line
	8700 4050 10450 4050
Wire Wire Line
	10450 3950 8700 3950
Wire Wire Line
	8700 3850 10450 3850
Wire Wire Line
	8700 3750 10450 3750
Wire Wire Line
	8700 3650 10450 3650
Connection ~ 3450 4500
Connection ~ 4300 3900
Wire Wire Line
	4300 3900 4200 3900
Wire Wire Line
	4300 3700 4300 4200
Wire Wire Line
	4300 4200 4200 4200
Wire Wire Line
	3800 4200 3900 4200
Wire Wire Line
	3800 3900 3900 3900
Wire Wire Line
	3450 4200 3500 4200
Wire Wire Line
	3450 4500 3450 4200
Wire Wire Line
	3000 4500 4000 4500
Wire Wire Line
	2450 3900 3500 3900
Wire Wire Line
	2350 4500 2700 4500
Wire Wire Line
	2350 5500 2350 4500
Wire Wire Line
	2900 5500 2350 5500
Wire Wire Line
	2450 4650 2700 4650
Wire Wire Line
	2450 3900 2450 5400
Wire Wire Line
	2450 5400 2900 5400
Wire Wire Line
	2250 7450 2350 7450
Wire Wire Line
	1800 7450 1950 7450
Wire Wire Line
	1500 7450 1350 7450
Wire Wire Line
	6800 2450 6350 2450
Connection ~ 6800 2950
Connection ~ 6800 2850
Wire Wire Line
	6800 2350 6800 3150
Wire Wire Line
	3650 1150 3650 1300
Connection ~ 6800 5150
Connection ~ 6350 4800
Connection ~ 6050 4800
Wire Wire Line
	6050 4350 6050 5050
Wire Wire Line
	6350 4450 6350 5050
Connection ~ 6800 5050
Wire Wire Line
	6800 4950 6800 5350
Wire Wire Line
	5750 7250 6100 7250
Wire Wire Line
	5750 7150 6100 7150
Wire Wire Line
	5750 7050 6100 7050
Wire Wire Line
	5150 7250 5500 7250
Wire Wire Line
	5150 7150 5500 7150
Wire Wire Line
	5150 7050 5500 7050
Wire Wire Line
	2300 5600 2900 5600
Wire Wire Line
	3900 5300 4000 5300
Wire Wire Line
	2900 5300 2850 5300
Wire Wire Line
	2650 6000 2650 6500
Wire Wire Line
	2900 5900 2350 5900
Connection ~ 1100 6100
Wire Wire Line
	1100 6100 1100 6200
Wire Wire Line
	1000 6100 1100 6100
Wire Wire Line
	4050 3350 4050 2650
Wire Wire Line
	1900 3350 4050 3350
Wire Wire Line
	1900 4250 1900 3350
Wire Wire Line
	1900 5500 1900 4550
Wire Wire Line
	1400 5500 1900 5500
Connection ~ 4050 1300
Wire Wire Line
	4050 1300 4050 2250
Wire Wire Line
	2700 2550 2500 2550
Connection ~ 5300 1300
Connection ~ 4400 1300
Wire Wire Line
	5450 1300 5450 1150
Wire Wire Line
	5250 1300 5450 1300
Connection ~ 3650 1300
Wire Wire Line
	3300 2450 3750 2450
Connection ~ 2050 2350
Wire Wire Line
	2700 2350 2050 2350
Connection ~ 2050 1300
Wire Wire Line
	2050 1150 2050 1950
Wire Wire Line
	2050 2250 2050 2450
Wire Wire Line
	3400 1300 4450 1300
Connection ~ 2500 1300
Wire Wire Line
	1950 1300 2800 1300
Wire Wire Line
	1450 1300 1650 1300
Connection ~ 1450 1500
Wire Wire Line
	1450 1400 1450 1700
NoConn ~ 1400 5900
$Comp
L AVR-ISP-6 J3
U 1 1
P 5650 7150
F 0 "J3" H 5545 7390 50  0000 C CNN
F 1 "AVR-ISP-6" H 5385 6920 50  0000 L BNN
F 2 "AVR-ISP-6" V 5130 7190 50  0001 C CNN
F 3 "" H 5625 7150 50  0000 C CNN
	1    5650 7150
	1    0    0    -1  
$EndComp
$EndSCHEMATC
